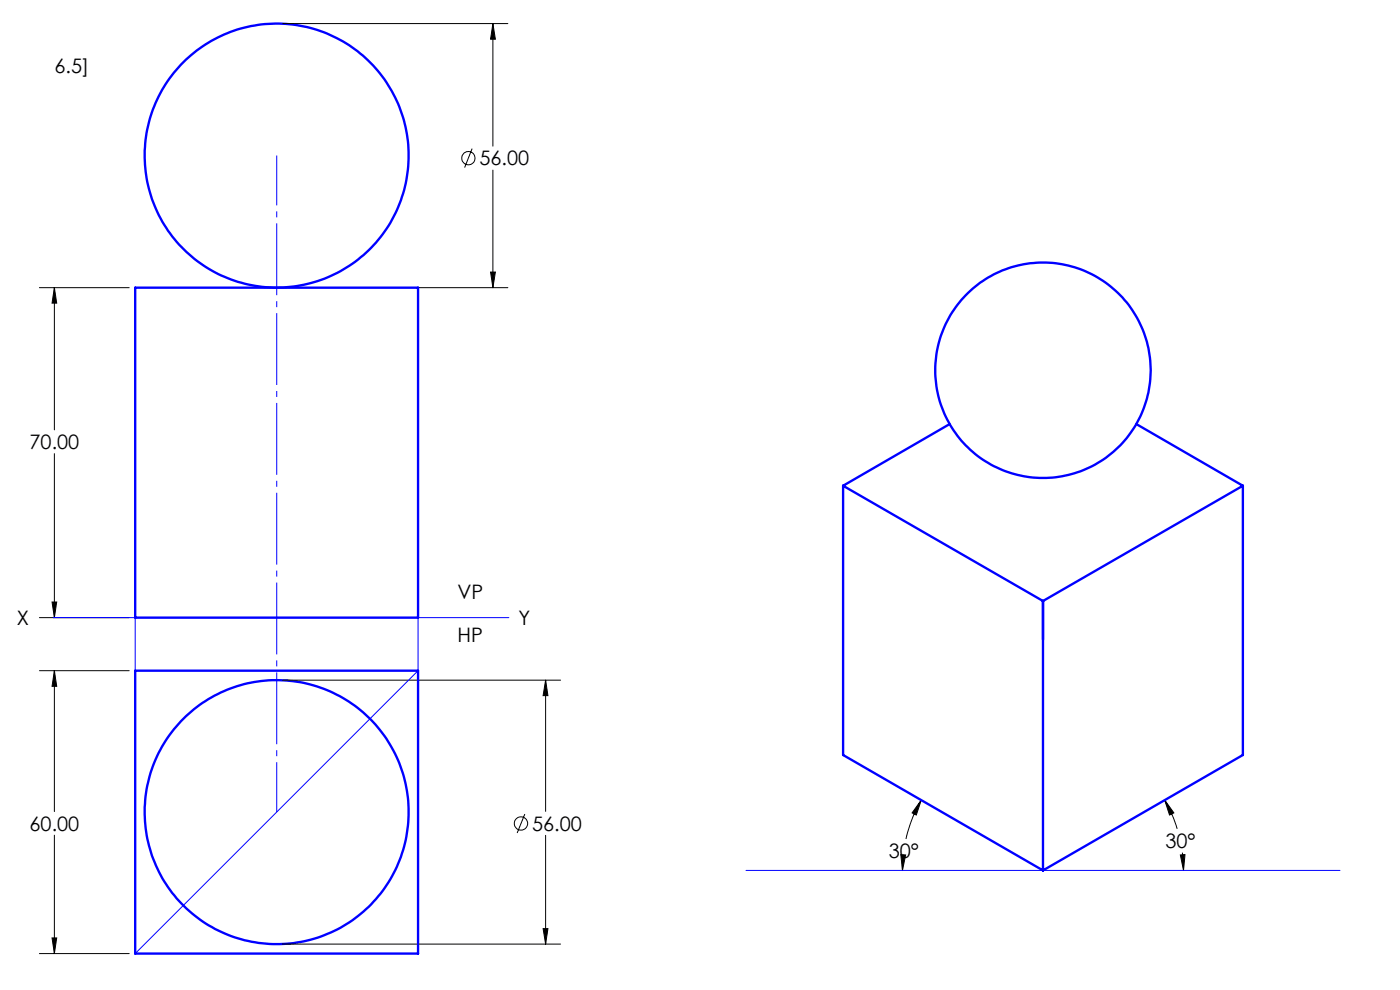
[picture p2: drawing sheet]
<svg xmlns="http://www.w3.org/2000/svg" width="297mm" height="210mm" viewBox="0 0 297 210" stroke-linecap="round" stroke-linejoin="round" font-family="sans-serif">
<g fill="none" stroke="#000" stroke-width=".21">
<path d="M60 5h47.7M104.6 5v26M104.6 5l.5 3.3h-1zM100.2 31.5l-1.6 4.1M104.6 36.1v24.9M104.1 57.7h1l-.5 3.3zM8.4 61h19M11.5 61v30.2M11.5 61l.5 3.3h-1zM60 61h47.7M11.5 96.2v34.8M8.4 131h19"/>
<path d="M11 127.7h1l-.5 3.3zM8.4 142.3h19M11.5 142.3v29.8M11.5 142.3l.5 3.3h-1zM60 144.3h58.9M115.7 144.3l.5 3.3h-1zM115.7 144.3v27.8M11.5 177.2v25.1M111.3 172.7l-1.6 4M115.7 177.2v23.1M195.4 169.7l-1 3.2-.9-.5zM195.4 169.7a28.5 28.5 0 0 0-3.2 8.3"/>
<path d="M247.1 169.7l1.9 2.7-.9 .5zM247.1 169.7a30.7 30.7 0 0 1 2.6 6.1M11 199h1l-.5 3.3zM115.2 197h1l-.5 3.3zM191.1 181.3l1 .1-.6 3.2zM191.5 183v1.6M250.4 181.4l1-.1-.3 3.3zM250.8 180.9l.3 3.7M8.4 202.3h19M60 200.3h58.9"/>
<circle cx="99.4" cy="33.5" r="1.41"/>
<circle cx="110.5" cy="174.7" r="1.42"/>
</g>
<g fill="none" stroke="#00f" stroke-width=".5">
<path d="M28.7 61h60v70h-60zM201.5 89.9l-22.6 13.1M241.1 89.9l22.6 13.1M178.9 103v57.2l42.4 24.4M178.9 103l42.4 24.5M263.7 103v57.2l-42.4 24.4M263.7 103l-42.4 24.5M221.3 127.5v57.1M28.7 142.3h60v60h-60z"/>
<circle cx="58.7" cy="33" r="28"/>
<circle cx="221.3" cy="78.5" r="22.8"/>
<circle cx="58.7" cy="172.3" r="28"/>
</g>
<path d="M58.7 33v139.3" fill="none" stroke="#00f" stroke-width=".21" stroke-dasharray="15.2 1.3 1.3 1.3" stroke-dashoffset="4.7" stroke-linecap="butt"/>
<path d="M11.3 131h96.7M28.7 131v11.3M88.7 131v11.3l-60 60M158.3 184.6h126" fill="none" stroke="#00f" stroke-width=".21"/>
<path d="M115.2 197h1l-.5 3.3zM115.7 144.3l.5 3.3h-1zM11 127.7h1l-.5 3.3zM11.5 61l.5 3.3h-1zM11.5 142.3l.5 3.3h-1zM11 199h1l-.5 3.3zM104.1 57.7h1l-.5 3.3zM104.6 5l.5 3.3h-1zM250.4 181.4l1-.1-.3 3.3zM247.1 169.7l1.9 2.7-.9 .5zM195.4 169.7l-1 3.2-.9-.5zM191.1 181.3l1 .1-.6 3.2z" fill="#000"/>
<g font-size="4.2">
<text x="11.6" y="15.6">6.5]</text>
<text x="101.7" y="35.1">56.00</text>
<text x="6.3" y="95.3">70.00</text>
<text x="97" y="127.1">VP</text>
<text x="3.6" y="132.5">X</text>
<text x="97" y="136.3">HP</text>
<text x="110" y="132.5">Y</text>
<text x="6.3" y="176.2">60.00</text>
<text x="112.9" y="176.2">56.00</text>
<text x="247.2" y="179.9">30°</text>
<text x="188.6" y="182.1">30°</text>
</g>
</svg>
